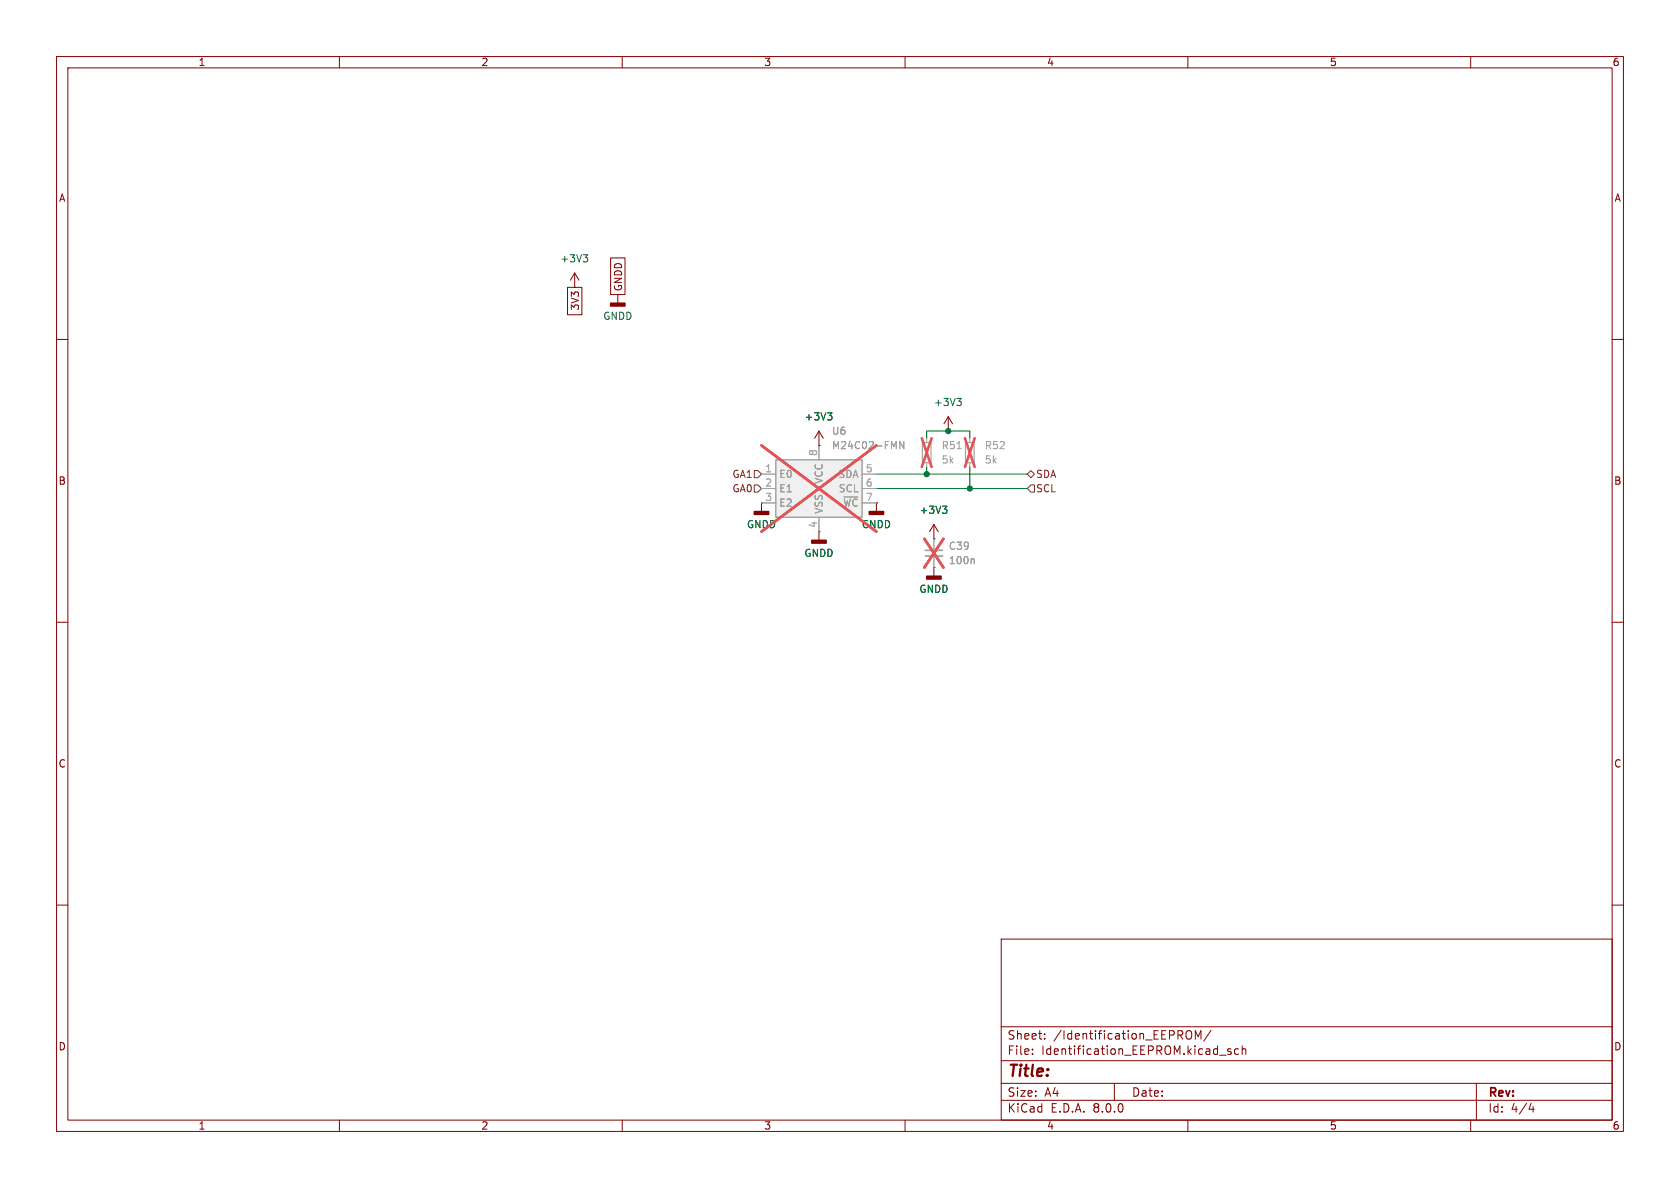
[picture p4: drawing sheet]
<svg xmlns="http://www.w3.org/2000/svg" width="297mm" height="210mm" viewBox="0 0 297 210" stroke-linecap="round" stroke-linejoin="round" font-family="sans-serif">
<g fill="none" stroke="#840000" stroke-width=".18">
<path d="M10 10h277v190h-277zM12 12h273v186h-273zM60 10v2M110 10v2M160 10v2M210 10v2M260 10v2M10 60h2M285 60h2M167.6 76.2h.1M167.6 73.7l-.7 1.2M167.6 73.7v2.5"/>
<path d="M167.6 73.7l.8 1.2M134.6 88.9h.1M134.6 88.9v1.5M144.8 94v1.5M154.9 88.9h.1M154.9 88.9v1.5M10 110h2M285 110h2M10 160h2M285 160h2M177 166h108v32h-108zM60 198v2"/>
<path d="M110 198v2M160 198v2M177 194.5h108M177 191.5h108M177 187.5h108M177 181.5h108M182.5 186.3v.1M182.5 185.5v.1M184.7 183.6v.1M184.7 182.8v.1M197 191.5v3M210 198v2"/>
<path d="M210 182.2a.5 .5 0 0 1 .7 .5v.5a.5 .5 0 0 1-.7 .5M211.3 183.7v-1.5l.5 1.1 .5-1.1v1.5M214.1 182.1l-1.3 2M215.6 186.5h1.1M217.6 185.5l-.4-.1-.2 .2 .1 .2 .5 .2v.3h-.6M219 185.5l-.5-.1-.3 .3v.4l.2 .2h.6M219.6 185.5l.2-.1 .4 .1v.9M219.6 184.9v1.5M260 198v2M261 191.5v6.5M270.7 195l-.4 1.1h.9M271 195.6v1"/>
</g>
<path d="M163.1 78.2h1.5v3.6h-1.5zM170.7 78.2h1.5v3.6h-1.5z" fill="none" stroke="#a1a1a1" stroke-width=".2"/>
<path d="M163.8 77.5v.7M171.4 77.5v.7M163.8 81.8v.8M171.4 81.8v.8" fill="none" stroke="#a1a1a1" stroke-width=".18"/>
<path d="M163 77.5l1.7 5.1M164.7 77.5l-1.7 5.1M170.6 77.5l1.7 5.1M172.3 77.5l-1.7 5.1" fill="none" stroke="#e65255" stroke-width=".46"/>
<path d="M169.2 79.3h.7" fill="none" stroke="#989898" stroke-width=".18"/>
<path d="M169.2 70.4h.7l-.4 .5M169.7 70.9l.2 .3v.3l-.2 .2" fill="none" stroke="#006464" stroke-width=".18"/>
<g fill="#840000" stroke="#840000" stroke-width=".25">
<path d="M133.3 90.4h2.6v.5h-2.6z"/>
<path d="M143.5 95.5h2.5v.5h-2.5z"/>
<path d="M153.7 90.4h2.5v.5h-2.5z"/>
</g>
<path d="M137.2 81.3h15.2v10.1h-15.2z" fill="#f0f0f0"/>
<path d="M137.2 81.3h15.2v10.1h-15.2z" fill="none" stroke="#a1a1a1" stroke-width=".25"/>
<path d="M144.8 78.7v2.6M134.6 83.8h2.6M134.6 86.4h2.6M134.6 88.9h2.6M144.8 91.4v2.6M152.4 83.8h2.5M152.4 86.4h2.5M152.4 88.9h2.5M165.1 95.3v2M165.1 98.3v2" fill="none" stroke="#a1a1a1" stroke-width=".18"/>
<path d="M159.8 78v1.3l-.7-1.3v1.3M172 98.8l.2 .2v.6" fill="none" stroke="#989898" stroke-width=".18"/>
<path d="M134.6 78.7l20.3 15.3M154.9 78.7l-20.3 15.3M163.4 95.3l3.4 5M166.8 95.3l-3.4 5" fill="none" stroke="#e65255" stroke-width=".46"/>
<g fill="none" stroke="#840000" stroke-width=".18">
<path d="M100.3 50.8h2.6v4.8h-2.6zM101.6 50.8h.1M101.6 48.3l-.8 1.2M101.6 48.3v2.5M101.6 48.3l.8 1.2M107.9 45.6h2.6v6.5h-2.6zM109.2 52.1v1.5M144.8 78.7h.1M144.8 76.2l-.8 1.3M144.8 76.2v2.5M144.8 76.2l.7 1.3M134.6 88.9h.1"/>
<path d="M154.9 88.9h.1M165.1 95.3h.1M165.1 92.7l-.8 1.3M165.1 92.7v2.6M165.1 92.7l.8 1.3M165.1 100.3h.1M165.1 100.3v1.6"/>
</g>
<path d="M103.1 45h.8l-.4 .5M103.7 45.5l.2 .3v.3l-.2 .2M146.3 73h.8l-.4 .5M146.8 73.5l.3 .2v.3l-.3 .2M166.6 89.5h.8l-.4 .5M167.2 90l.2 .2v.3l-.2 .2" fill="none" stroke="#006464" stroke-width=".18"/>
<g fill="#840000" stroke="#840000" stroke-width=".25">
<path d="M163.8 101.9h2.6v.5h-2.6z"/>
<path d="M107.9 53.6h2.6v.5h-2.6z"/>
</g>
<path d="M163.6 98.3h3" fill="none" stroke="#a1a1a1" stroke-width=".33"/>
<path d="M163.6 97.3h3" fill="none" stroke="#a1a1a1" stroke-width=".3"/>
<path d="M133.3 85.7h.7l.6 .7-.6 .6h-.7zM133.3 83.2h.7l.6 .6-.6 .7h-.7zM181.6 83.8l.6-.6 .7 .6-.7 .7zM182.2 85.7h.7v1.3h-.7l-.6-.6z" fill="none" stroke="#725600" stroke-width=".18"/>
<path d="M163.8 77.5v-1.3h7.6v1.3M154.9 83.8h26.7M154.9 86.4h26.7M163.8 82.6v1.2M171.4 82.6v3.8" fill="none" stroke="#009600" stroke-width=".18"/>
<g fill="#009600" stroke="#009600" stroke-width=".18">
<circle cx="167.6" cy="76.2" r=".46"/>
<circle cx="163.8" cy="83.8" r=".46"/>
<circle cx="171.4" cy="86.4" r=".46"/>
</g>
<text font-size="2.8" fill="#840000" x="178" y="190.9">Title:</text>
<g font-size="2.1" fill="#840000">
<text x="178" y="184">Sheet:</text>
<text x="186.2" y="184">/Identification_EEPROM/</text>
<text x="178" y="186.7">File:</text>
<text x="184.1" y="186.7">Identification_EEPROM.kicad_sch</text>
<text x="178" y="196.9">KiCad</text>
<text x="178" y="194.1">Size:</text>
<text x="184.7" y="194.1">A4</text>
<text x="185.7" y="196.9">E.D.A.</text>
<text x="193.3" y="196.9">8.0.0</text>
<text x="200" y="194.1">Date:</text>
<text x="263" y="194.3">Rev:</text>
<text x="263" y="196.9">Id:</text>
<text x="267.1" y="196.9">4/4</text>
</g>
<g font-size="1.8" fill="#840000">
<text x="35" y="11.9">1</text>
<text x="85" y="11.9">2</text>
<text x="135" y="11.9">3</text>
<text x="185" y="11.9">4</text>
<text x="235" y="11.9">5</text>
<text x="285" y="11.9">6</text>
<text x="10.3" y="35.9">A</text>
<text x="285.3" y="35.9">A</text>
<text x="110.2" y="51.6" transform="rotate(-90 110.2 51.6)">GNDD</text>
<text x="102.6" y="55" transform="rotate(-90 102.6 55)">3V3</text>
<text x="10.3" y="85.9">B</text>
<text x="285.3" y="85.9">B</text>
<text x="10.3" y="135.9">C</text>
<text x="285.3" y="135.9">C</text>
<text x="10.3" y="185.9">D</text>
<text x="285.3" y="185.9">D</text>
<text x="35" y="199.9">1</text>
<text x="85" y="199.9">2</text>
<text x="135" y="199.9">3</text>
<text x="185" y="199.9">4</text>
<text x="235" y="199.9">5</text>
<text x="285" y="199.9">6</text>
</g>
<g font-size="1.8" fill="#006464">
<text x="99" y="46.6">+3V3</text>
<text x="106.5" y="56.7">GNDD</text>
<text x="165" y="72">+3V3</text>
<text x="142.1" y="74.5">+3V3</text>
<text x="131.9" y="93.6">GNDD</text>
<text x="152.3" y="93.6">GNDD</text>
<text x="162.5" y="91">+3V3</text>
<text x="142.1" y="98.7">GNDD</text>
<text x="162.4" y="105">GNDD</text>
</g>
<g font-size="1.8" fill="#989898">
<text x="147" y="77.1">U6</text>
<text x="147" y="79.6">M24C02-FMN</text>
<text x="166.4" y="79.6">R51</text>
<text x="166.4" y="82.1">5k</text>
<text x="174" y="79.6">R52</text>
<text x="174" y="82.1">5k</text>
<text x="137.7" y="84.7">E0</text>
<text x="137.7" y="87.2">E1</text>
<text x="137.7" y="89.8">E2</text>
<text x="145.6" y="85.6" transform="rotate(-90 145.6 85.6)">VCC</text>
<text x="148.1" y="84.7">SDA</text>
<text x="148.2" y="87.2">SCL</text>
<text x="149" y="89.8">~{WC}</text>
<text x="145.6" y="90.9" transform="rotate(-90 145.6 90.9)">VSS</text>
<text x="167.6" y="99.9">100n</text>
<text x="167.6" y="97.4">C39</text>
</g>
<g font-size="1.8" fill="#aaa">
<text x="135.2" y="83.6">1</text>
<text x="144.5" y="80.7" transform="rotate(-90 144.5 80.7)">8</text>
<text x="153" y="83.6">5</text>
<text x="135.2" y="86.1">2</text>
<text x="135.2" y="88.6">3</text>
<text x="153" y="86.1">6</text>
<text x="153" y="88.6">7</text>
<text x="144.5" y="93.4" transform="rotate(-90 144.5 93.4)">4</text>
</g>
<g font-size="1.8" fill="#725600">
<text x="129.4" y="87.2">GA0</text>
<text x="129.4" y="84.7">GA1</text>
<text x="183.1" y="87.2">SCL</text>
<text x="183.1" y="84.7">SDA</text>
</g>
</svg>
